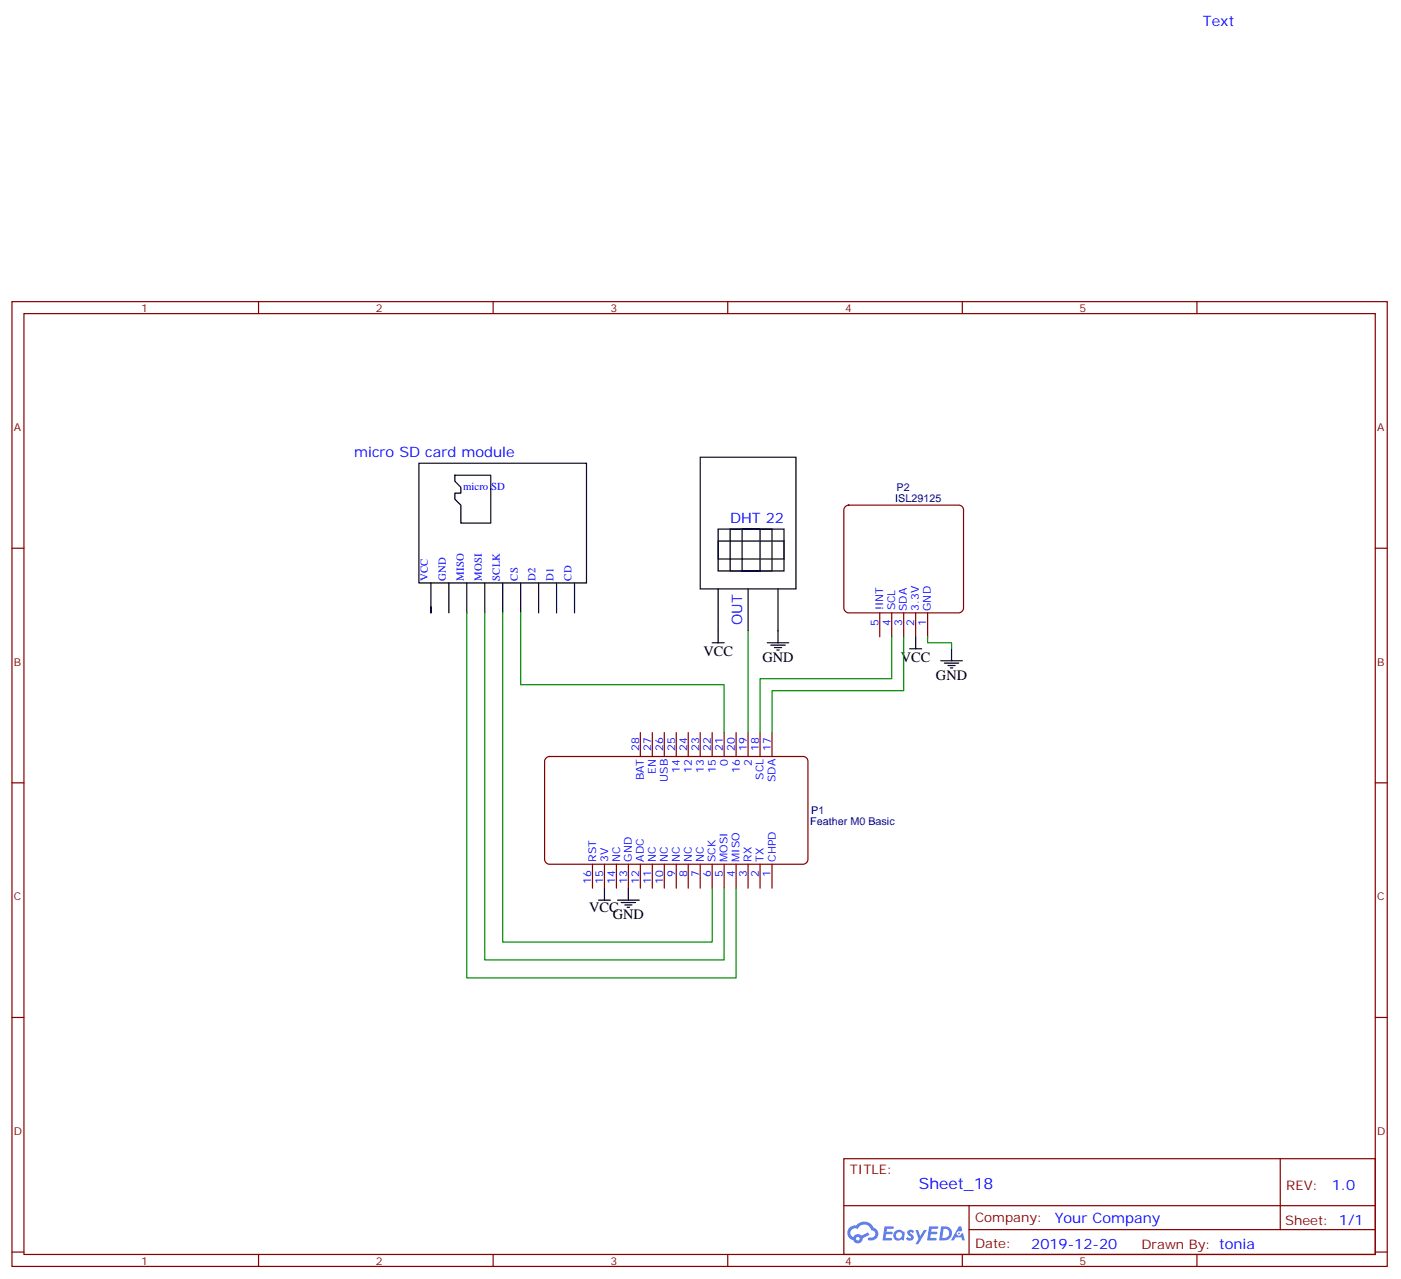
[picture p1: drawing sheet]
<svg xmlns="http://www.w3.org/2000/svg" width="413mm" height="377mm" viewBox="0 0 413 377" stroke-linecap="round" stroke-linejoin="round" font-family="sans-serif">
<g fill="none" stroke="#000" stroke-width=".35">
<path d="M123.5 136.5h49.4v35.3h-49.4zM206.4 134.8h28.2v38.8h-28.2zM134.1 140.1h10.5v14.1h-8.8v-5.3l-1.7-1.8v-1.8h1.7v-1.7l-1.7-1.8zM211.7 155.9h19.4v12.4h-19.4zM211.7 159.5h19.4v5.2h-19.4zM215.2 155.9h12.3v12.4h-12.3zM218.7 155.9h5.3v12.4h-5.3zM127 171.8v8.8v-1.7M132.3 171.8v8.8M137.6 171.8v8.8M142.9 171.8v8.8M148.2 171.8v8.8"/>
<path d="M153.5 171.8v8.8M158.7 171.8v8.8M164 171.8v8.8M169.3 171.8v8.8M211.7 173.6v12.3M220.5 173.6v12.3M229.3 173.6v12.3"/>
</g>
<g fill="none" stroke="#870000" stroke-width=".35">
<path d="M3.5 88.9h405.4v284.3h-405.4zM7.1 92.4h398.2v277.3h-398.2zM76.2 88.9v3.5M145.3 88.9v3.5M214.5 88.9v3.5M283.6 88.9v3.5M352.8 88.9v3.5M3.5 161.6h3.6M405.3 161.6h3.6M3.5 230.7h3.6M405.3 230.7h3.6M3.5 299.9h3.6"/>
<path d="M405.3 299.9h3.6M248.7 341.5h156.6v28.2h-156.6zM248.7 355.3h156.5M285.6 355.3v14.1M377.3 341.5v20.9M3.5 369h3.6M76.2 369.7v3.5M145.3 369.7v3.5M214.5 369.7v3.5M283.6 369.7v3.5M285.6 362.4h119.6M352.8 369.7v3.5"/>
<path d="M405.3 369h3.6"/>
</g>
<g fill="#5487ff">
<path d="M267.7 362.7a1.22 1.22 0 0 1 1.7 .2l-.4 .6a.47 .47 0 0 0-.3-.4 .47 .47 0 0 0-.5 .2l.1 .2a1.14 1.14 0 0 1 .8 1.8 1.14 1.14 0 0 1-1.9 0l-.2-.2 .5-.6 .7 .4a.29 .29 0 0 0 .3-.2 .29 .29 0 0 0-.2-.3 1.04 1.04 0 0 1-.6-1.7z"/>
<path d="M260.7 361.4h2.4l.3 .2-.2 .5-1.8 .1-.1 .8h1.5l.3 .4-.3 .3h-1.6l-.2 1.1 1.7 .1 .2 .3-.2 .3-2.6 .1z"/>
<path d="M273.8 361.4h2.4l.3 .2-.1 .5-1.8 .1-.2 .8h1.6l.3 .4-.4 .3h-1.6l-.1 1.1 1.7 .1 .2 .3-.2 .3-2.6 .1z"/>
<path d="M282.6 361.4h.7l.3 1.3-.6 .3a.69 .69 0 0 0-1 .3 .69 .69 0 0 0 .4 .9 .69 .69 0 0 0 .9-.6l.5-.2 .6 2.2h-.8l-.2-.9h-1.8l-.5 .9h-.8z"/>
<path d="M269.8 362.5h.8l.6 1.8 1.1-1.8h.9l-2.6 4.2h-.8l.9-1.5z"/>
<path d="M277.4 361.4l-.6 4.2h1.3a2.11 2.11 0 0 0 2.5-2.1 2.11 2.11 0 0 0-2.5-2.1zM278.1 362.2a1.39 1.39 0 0 1 1.7 1.4 1.39 1.39 0 0 1-1.8 1.2h-.3z"/>
<path d="M263.7 363a1.54 1.54 0 0 0-.1 2.2 1.54 1.54 0 0 0 2.2 .1l.6 .3 .3-2.3-.2-.3h-.4a1.49 1.49 0 0 0-2.4 0zM264 364a.94 .94 0 0 1 1.8 0 .94 .94 0 0 1-1.8 0z"/>
<path d="M250.4 361.8a2.18 2.18 0 0 0 1.1 3.7 1.44 1.44 0 0 0 1.6 .9 1.44 1.44 0 0 0 1.2-1.5l2-1-.5-.7-1.9 1a1.47 1.47 0 0 0-2.4 .4 1.39 1.39 0 0 1-.7-1.9 1.39 1.39 0 0 1 2-.5 2.12 2.12 0 0 1 2.2-1.3 2.12 2.12 0 0 1 1.9 1.7 1.14 1.14 0 0 1 1.1 1.4 1.14 1.14 0 0 1-1.7 .7 .43 .43 0 0 0-.5 .4 .43 .43 0 0 0 .4 .5 1.98 1.98 0 0 0 2.5-1.3 1.98 1.98 0 0 0-1.2-2.5 3.1 3.1 0 0 0-5.3-.7l-.9 .1zM252.3 365.1a.55 .55 0 0 1 1.1 0 .55 .55 0 0 1-1.1 0z"/>
<circle cx="282.6" cy="363.5" r=".26"/>
</g>
<path d="M160.8 223.5l1.1-.5h74.8a1.41 1.41 0 0 1 1.4 1.4v28.9a1.51 1.51 0 0 1-1.4 1.4h-74.8a1.51 1.51 0 0 1-1.4-1.4v-28.9z" fill="#fff" stroke="#800000" stroke-width=".35"/>
<g fill="none" stroke="#870000" stroke-width=".35">
<path d="M188.7 215.9v7.1M192.3 215.9v7.1M195.8 215.9v7.1M199.3 215.9v7.1M202.8 215.9v7.1M206.4 215.9v7.1M209.9 215.9v7.1M213.4 215.9v7.1M217 215.9v7.1M220.5 215.9v7.1M224 215.9v7.1M227.5 215.9v7.1"/>
<path d="M174.6 254.7v7.1M178.2 254.7v7.1M181.7 254.7v7.1M185.2 254.7v7.1M188.7 254.7v7.1M192.3 254.7v7.1M195.8 254.7v7.1M199.3 254.7v7.1M202.8 254.7v7.1M206.4 254.7v7.1M209.9 254.7v7.1M213.4 254.7v7.1"/>
<path d="M217 254.7v7.1M220.5 254.7v7.1M224 254.7v7.1M227.5 254.7v7.1"/>
</g>
<path d="M249 149.4l1.1-.5h32.5a1.41 1.41 0 0 1 1.4 1.4v28.9a1.51 1.51 0 0 1-1.4 1.4h-32.5a1.51 1.51 0 0 1-1.4-1.4v-28.9z" fill="#fff" stroke="#800000" stroke-width=".35"/>
<path d="M259.3 180.6v7.1M262.8 180.6v7.1M266.3 180.6v7.1M269.9 180.6v7.1M273.4 180.6v7.1" fill="none" stroke="#870000" stroke-width=".35"/>
<g fill="none" stroke="#000" stroke-width=".35">
<path d="M209.9 189.4h3.5M211.7 185.9v3.5M226.1 189.4h6.4M227.2 190.1h4.2M228.2 190.9h2.2M229 191.6h.7M229.3 185.9v3.5M268.1 191.2h3.5M269.9 187.7v3.5M277.3 194.7h6.3M278.3 195.4h4.3M279.4 196.1h2.1"/>
<path d="M280.1 196.8h.7M280.5 191.2v3.5M176.4 265.3h3.5M178.2 261.8v3.5M182 265.3h6.4M183.1 266h4.2M184.1 266.7h2.2M184.9 267.4h.7M185.2 261.8v3.5"/>
</g>
<path d="M137.6 180.6v107.6h79.4v-26.4M142.9 180.6v102.3h70.5v-21.1M148.2 180.6v97h61.7v-15.8M153.5 180.6v21.2h59.9v14.1M220.5 185.9v30M262.8 187.7v12.3h-38.8v15.9M266.3 187.7v15.9h-38.8v12.3M273.4 187.7v1.7h7.1v1.8" fill="none" stroke="#008700" stroke-width=".35"/>
<text font-size="4.6" fill="#00f" x="270.8" y="350.5">Sheet_18</text>
<g font-size="4.2" fill="#00f">
<text x="354.5" y="7.8">Text</text>
<text x="104.4" y="134.6">micro SD card module</text>
<text x="215.2" y="154.2">DHT 22</text>
<text x="218.7" y="184.2" transform="rotate(-90 218.7 184.2)">OUT</text>
<text x="392.5" y="350.7">1.0</text>
<text x="310.9" y="360.3">Your Company</text>
<text x="304" y="368.1">2019-12-20</text>
</g>
<g font-size="4.2">
<text x="207.3" y="193.4">VCC</text>
<text x="224.7" y="195.1">GND</text>
<text x="265.5" y="195.2">VCC</text>
<text x="275.9" y="200.4">GND</text>
<text x="173.7" y="268.8">VCC</text>
<text x="180.6" y="270.9">GND</text>
</g>
<g font-size="3.9" fill="#800">
<text x="250.5" y="346.1">TITLE:</text>
<text x="379.1" y="350.7">REV:</text>
<text x="287.4" y="360.3">Company:</text>
<text x="378.7" y="360.9">Sheet: 1/1</text>
<text x="287.4" y="367.9">Date:</text>
<text x="336.4" y="368">Drawn By: tonia</text>
</g>
<g font-size="3.2" fill="#800">
<text x="41.6" y="91.9">1</text>
<text x="110.8" y="91.9">2</text>
<text x="179.9" y="91.9">3</text>
<text x="249.1" y="91.9">4</text>
<text x="318.2" y="91.9">5</text>
<text x="4.1" y="127">A</text>
<text x="405.9" y="127">A</text>
<text x="4.1" y="196.1">B</text>
<text x="405.9" y="196.1">B</text>
<text x="4.1" y="265.3">C</text>
<text x="405.9" y="265.3">C</text>
<text x="4.1" y="334.4">D</text>
<text x="405.9" y="334.4">D</text>
<text x="41.6" y="372.7">1</text>
<text x="110.8" y="372.7">2</text>
<text x="179.9" y="372.7">3</text>
<text x="249.1" y="372.7">4</text>
<text x="318.2" y="372.7">5</text>
</g>
<g font-size="3.2" fill="#00f">
<text x="136.5" y="144.5">micro SD</text>
<text x="126.1" y="171.1" transform="rotate(-90 126.1 171.1)">VCC</text>
<text x="131.4" y="171.1" transform="rotate(-90 131.4 171.1)">GND</text>
<text x="136.7" y="171.1" transform="rotate(-90 136.7 171.1)">MISO</text>
<text x="142" y="171.1" transform="rotate(-90 142 171.1)">MOSI</text>
<text x="147.3" y="171.1" transform="rotate(-90 147.3 171.1)">SCLK</text>
<text x="152.6" y="171.1" transform="rotate(-90 152.6 171.1)">CS</text>
<text x="157.9" y="171.1" transform="rotate(-90 157.9 171.1)">D2</text>
<text x="163.2" y="171.1" transform="rotate(-90 163.2 171.1)">D1</text>
<text x="168.5" y="171.1" transform="rotate(-90 168.5 171.1)">CD</text>
<text x="260.3" y="179.9" transform="rotate(-90 260.3 179.9)">!INT</text>
<text x="263.9" y="179.9" transform="rotate(-90 263.9 179.9)">SCL</text>
<text x="258.9" y="184.4" transform="rotate(-90 258.9 184.4)">5</text>
<text x="262.5" y="184.4" transform="rotate(-90 262.5 184.4)">4</text>
<text x="265.9" y="184.5" transform="rotate(-90 265.9 184.5)">3</text>
<text x="267.3" y="180" transform="rotate(-90 267.3 180)">SDA</text>
<text x="269.4" y="184.5" transform="rotate(-90 269.4 184.5)">2</text>
<text x="270.8" y="180" transform="rotate(-90 270.8 180)">3.3V</text>
<text x="273" y="184.5" transform="rotate(-90 273 184.5)">1</text>
<text x="274.4" y="180" transform="rotate(-90 274.4 180)">GND</text>
<text x="188.4" y="221.2" transform="rotate(-90 188.4 221.2)">28</text>
<text x="191.9" y="221.2" transform="rotate(-90 191.9 221.2)">27</text>
<text x="195.4" y="221.2" transform="rotate(-90 195.4 221.2)">26</text>
<text x="199" y="221.2" transform="rotate(-90 199 221.2)">25</text>
<text x="202.5" y="221.2" transform="rotate(-90 202.5 221.2)">24</text>
<text x="206" y="221.2" transform="rotate(-90 206 221.2)">23</text>
<text x="209.5" y="221.2" transform="rotate(-90 209.5 221.2)">22</text>
<text x="213.1" y="221.2" transform="rotate(-90 213.1 221.2)">21</text>
<text x="216.6" y="221.2" transform="rotate(-90 216.6 221.2)">20</text>
<text x="220.1" y="221.2" transform="rotate(-90 220.1 221.2)">19</text>
<text x="223.7" y="221.2" transform="rotate(-90 223.7 221.2)">18</text>
<text x="227.2" y="221.2" transform="rotate(-90 227.2 221.2)">17</text>
<text x="200.4" y="227.7" transform="rotate(-90 200.4 227.7)">14</text>
<text x="203.9" y="227.7" transform="rotate(-90 203.9 227.7)">12</text>
<text x="207.4" y="227.7" transform="rotate(-90 207.4 227.7)">13</text>
<text x="211" y="227.7" transform="rotate(-90 211 227.7)">15</text>
<text x="214.5" y="225.7" transform="rotate(-90 214.5 225.7)">0</text>
<text x="218" y="227.7" transform="rotate(-90 218 227.7)">16</text>
<text x="221.5" y="225.7" transform="rotate(-90 221.5 225.7)">2</text>
<text x="189.8" y="230" transform="rotate(-90 189.8 230)">BAT</text>
<text x="193.3" y="228" transform="rotate(-90 193.3 228)">EN</text>
<text x="196.8" y="230.3" transform="rotate(-90 196.8 230.3)">USB</text>
<text x="225.1" y="229.8" transform="rotate(-90 225.1 229.8)">SCL</text>
<text x="228.6" y="230.4" transform="rotate(-90 228.6 230.4)">SDA</text>
<text x="175.7" y="254" transform="rotate(-90 175.7 254)">RST</text>
<text x="179.2" y="254" transform="rotate(-90 179.2 254)">3V</text>
<text x="182.7" y="254" transform="rotate(-90 182.7 254)">NC</text>
<text x="186.3" y="254" transform="rotate(-90 186.3 254)">GND</text>
<text x="189.8" y="254" transform="rotate(-90 189.8 254)">ADC</text>
<text x="193.3" y="254" transform="rotate(-90 193.3 254)">NC</text>
<text x="196.8" y="254" transform="rotate(-90 196.8 254)">NC</text>
<text x="200.4" y="254" transform="rotate(-90 200.4 254)">NC</text>
<text x="203.9" y="254" transform="rotate(-90 203.9 254)">NC</text>
<text x="207.4" y="254" transform="rotate(-90 207.4 254)">NC</text>
<text x="210.9" y="254" transform="rotate(-90 210.9 254)">SCK</text>
<text x="214.4" y="254" transform="rotate(-90 214.4 254)">MOSI</text>
<text x="218" y="254" transform="rotate(-90 218 254)">MISO</text>
<text x="221.5" y="254" transform="rotate(-90 221.5 254)">RX</text>
<text x="225" y="254" transform="rotate(-90 225 254)">TX</text>
<text x="228.6" y="254" transform="rotate(-90 228.6 254)">CHPD</text>
<text x="174.3" y="260.5" transform="rotate(-90 174.3 260.5)">16</text>
<text x="177.8" y="260.5" transform="rotate(-90 177.8 260.5)">15</text>
<text x="181.3" y="260.5" transform="rotate(-90 181.3 260.5)">14</text>
<text x="184.9" y="260.5" transform="rotate(-90 184.9 260.5)">13</text>
<text x="188.4" y="260.5" transform="rotate(-90 188.4 260.5)">12</text>
<text x="191.9" y="260.5" transform="rotate(-90 191.9 260.5)">11</text>
<text x="195.4" y="260.5" transform="rotate(-90 195.4 260.5)">10</text>
<text x="199" y="258.5" transform="rotate(-90 199 258.5)">9</text>
<text x="202.5" y="258.5" transform="rotate(-90 202.5 258.5)">8</text>
<text x="206" y="258.5" transform="rotate(-90 206 258.5)">7</text>
<text x="209.5" y="258.5" transform="rotate(-90 209.5 258.5)">6</text>
<text x="213" y="258.5" transform="rotate(-90 213 258.5)">5</text>
<text x="216.6" y="258.5" transform="rotate(-90 216.6 258.5)">4</text>
<text x="220.1" y="258.5" transform="rotate(-90 220.1 258.5)">3</text>
<text x="223.6" y="258.5" transform="rotate(-90 223.6 258.5)">2</text>
<text x="227.1" y="258.5" transform="rotate(-90 227.1 258.5)">1</text>
</g>
<g font-size="3.2" fill="#000080">
<text x="263.9" y="147.8">ISL29125</text>
<text x="264.2" y="144.6">P2</text>
<text x="239.1" y="240">P1</text>
<text x="238.8" y="243.2">Feather M0 Basic</text>
</g>
</svg>
